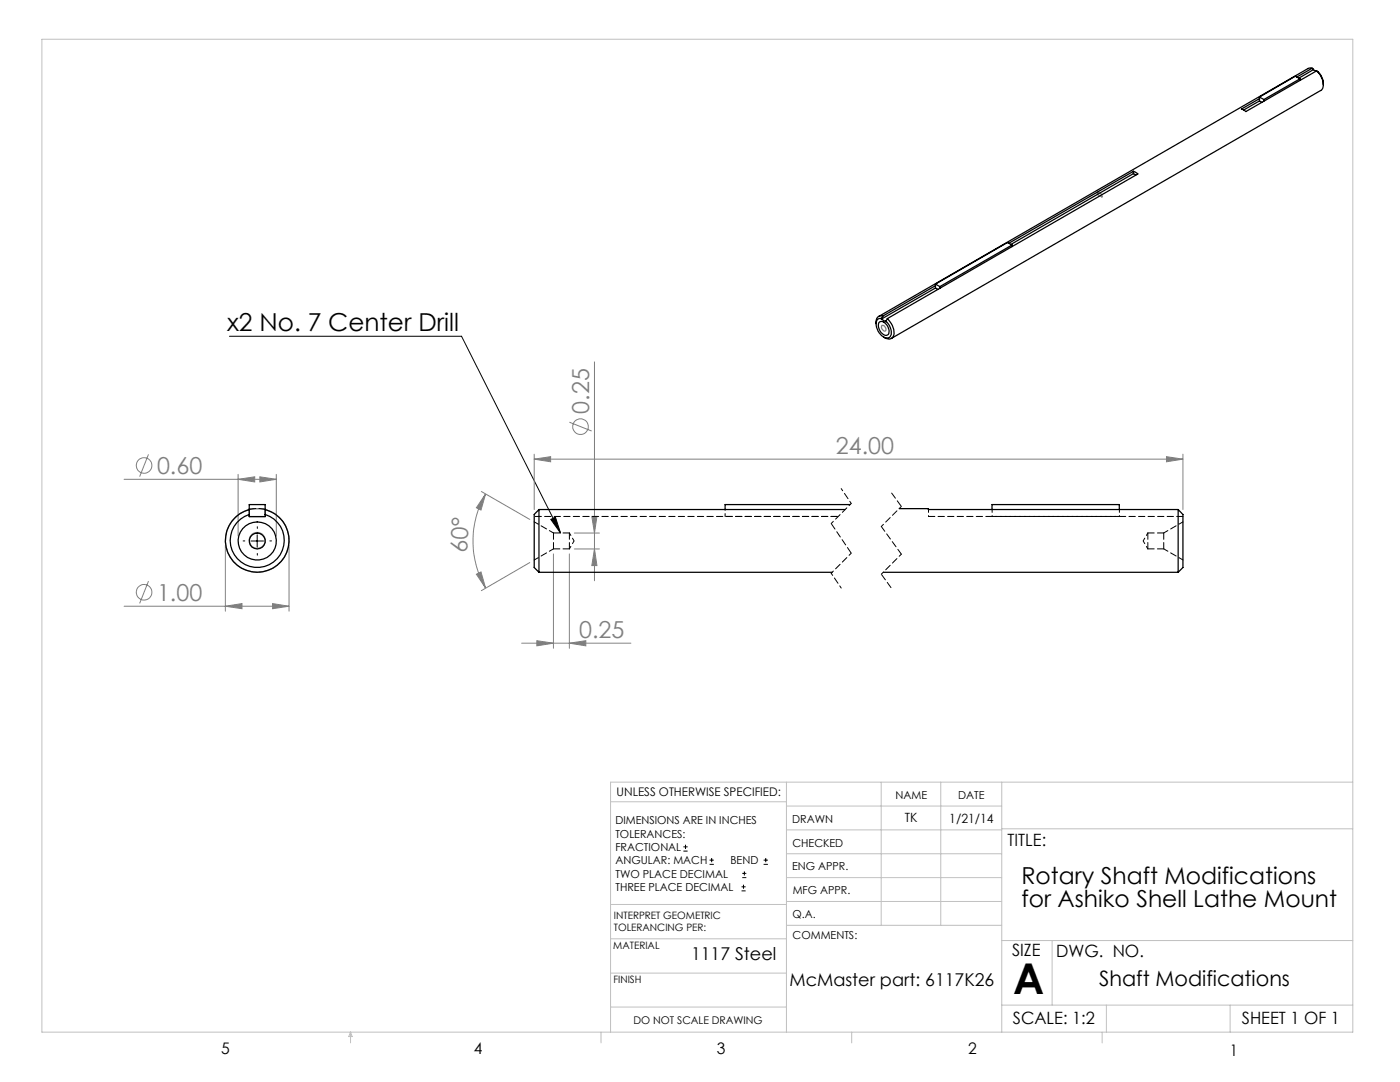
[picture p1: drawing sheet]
<svg xmlns="http://www.w3.org/2000/svg" width="279mm" height="216mm" viewBox="0 0 279 216" stroke-linecap="round" stroke-linejoin="round" font-family="sans-serif">
<g fill="none" stroke="#808080" stroke-width=".2">
<path d="M118.6 72.2v43.7M24.8 95.6h30.3M29.6 90.7l-1.7 4.4M47.5 95.6l3.3-.5v1.1zM47.5 94.7v12.3M51.9 95.1l3.2 .5-3.2 .6zM55.1 94.7v12.3M96.1 98.1l9.6 5.5M96.9 98.6l-.9 3.2-.9-.5zM96.9 98.6a18.8 18.8 0 0 0 0 18.7M106.6 91.6l3.3-.5v1zM106.6 90.6v11.1"/>
<path d="M106.6 91.6h129.5M113.6 84.2l4.5 1.8M232.8 91.1l3.3 .5-3.3 .5zM236.1 90.6v11.1M29.6 116l-1.7 4.4M45 108.8v13.2M57.7 108.8v13.2M95.1 114.6l.9-.5 .9 3.2zM105.7 112.3l-9.6 5.6M110.5 110.5v18.9M113.6 110.5v18.9M114.6 106.4h5"/>
<path d="M114.6 109.5h5M118.1 103h1l-.5 3.4zM118.6 109.5l.5 3.4h-1zM24.8 121h32.9M45 121l3.3-.6v1.1zM54.4 120.4l3.3 .6-3.3 .5zM104.1 128.3h21.8M107.1 127.8l3.4 .5-3.4 .6zM113.6 128.3l3.3-.5v1.1z"/>
<circle cx="28.8" cy="92.9" r="1.55"/>
<circle cx="115.8" cy="85.1" r="1.55"/>
<circle cx="28.8" cy="118.2" r="1.55"/>
</g>
<g fill="none" stroke="#000" stroke-width=".2">
<path d="M45.8 67.1h46.3l19.8 39.3M50.1 107.9h2.5M51.3 106.7v2.5M109.9 103.6l.9-.4 1.1 3.2zM136.4 169.8h.8M136.4 169h.8M136.8 168.6v.8M141.6 172.5h.9M141.6 171.6h.9M142 171.2v.8M148 177.8h.8M148 177h.8"/>
<path d="M148.1 175.1h.8M148.1 174.3h.8M148.4 176.5v.8M148.6 173.9v.8M152.4 172.5h.8M152.4 171.6h.8M152.8 171.2v.8"/>
</g>
<g fill="none" stroke="#808080" stroke-width=".25">
<path d="M219 38.3l.9 .5v.5l-.9-.5zM176 64.9a.72 .72 0 0 1 .7 .4 .72 .72 0 0 1-.1 .8 .82 .82 0 0 1-.6-1.2zM49.7 101.5h3.2v1.6h-3.2z"/>
<circle cx="51.3" cy="107.9" r="1.58"/>
<circle cx="51.3" cy="107.8" r="6.3"/>
</g>
<path d="M167.9 97.5l2 3M165.9 114.4l2 2.9" fill="none" stroke="#000" stroke-width=".2" stroke-dasharray="1.3 .6" stroke-dashoffset=".8"/>
<path d="M169.9 100.5l-4 4M169.9 110.4l-4 4M179.9 101.1l-4 4M179.9 110.6l-4 4" fill="none" stroke="#000" stroke-width=".2" stroke-dasharray="1.3 .6" stroke-dashoffset=".7"/>
<path d="M177.9 98.3l2 2.8M165.9 104.5l4 5.9M175.9 114.6l2 2.7" fill="none" stroke="#000" stroke-width=".2" stroke-dasharray="1.3 .6" stroke-dashoffset="-.1"/>
<path d="M175.9 105.1l4 5.5" fill="none" stroke="#000" stroke-width=".2" stroke-dasharray="1.3 .6" stroke-dashoffset=".1"/>
<g fill="none" stroke="#c0c0c0" stroke-width=".2">
<path d="M8.4 7.8h261.6v198.2h-261.6zM121.8 160h35.2M157 156.1v49.9M175.9 156.1v28.5M187.7 156.1v28.5M199.9 156.1v49.9M270 156.1h-148.2v49.9M157 170.4h42.9M157 165.6h42.9M157 160.8h42.9M157 175.1h42.9M157 179.9h42.9"/>
<path d="M199.9 165.4h70.1M121.8 194.2h35.2M121.8 187.3h35.2M121.8 180.5h35.2M157 184.6h42.9M199.9 187.7h70.1M210 187.7v12.9M70 206v2.1M70 206l.3 .8h-.7zM119.9 206v2.1M121.8 200.9h35.2M170 206v2.1"/>
<path d="M199.9 200.6h70.1M220 206v2.1M220.8 200.6v5.4M245.5 200.6v5.4"/>
</g>
<path d="M48.9 107.9h-.4M51.4 105.4v-.3M51.4 110.4v.4M53.9 107.9h.3" fill="none" stroke="#000" stroke-width=".2" stroke-dasharray="15.2 1.3 1.3 1.3"/>
<path d="M109.9 103.6l.9-.4 1.1 3.2z" fill="#000"/>
<g fill="#808080">
<path d="M106.6 91.6l3.3-.5v1zM232.8 91.1l3.3 .5-3.3 .5zM107.1 127.8l3.4 .5-3.4 .6zM113.6 128.3l3.3-.5v1.1zM45 121l3.3-.6v1.1zM54.4 120.4l3.3 .6-3.3 .5zM47.5 95.6l3.3-.5v1.1zM51.9 95.1l3.2 .5-3.2 .6z"/>
<path d="M96.9 98.6l-.9 3.2-.9-.5zM95.1 114.6l.9-.5 .9 3.2z"/>
<path d="M118.1 103h1l-.5 3.4zM118.6 109.5l.5 3.4h-1z"/>
</g>
<g fill="none" stroke="#000" stroke-width=".25">
<path d="M251.4 19.4l.8 .5M251.4 19.4v.7M252.2 19.9v.3M259.4 15.7l-7.2 4.2M259.4 15.7v.4M259.4 15.7l-.9-.5-7.1 4.2M261.9 13.6l-.8 .1-85.7 49.4M261.9 13.6l.2 .3M261.9 13.6l-3.1 1.8M262.1 13.9l-2.9 1.7M262.1 13.9l.5 .3M262.7 14.1a3.3 3.3 0 0 1 1.1 3.8l-85.9 49.6"/>
<path d="M262.7 14.1l-14.1 8.2-.8-.5 3.6-2.1M262.7 14.1a3.2 3.2 0 0 1 1.4 2.8M226.2 34.2l.9 .5-50 28.9M226.2 34.2l-24.9 14.3M226.2 34.6l-24.5 14.2M226.2 34.6l.5 .3M226.2 34.2v.4M251.4 20.1l.4 .3M251.4 20.1l-3.2 1.8M186.7 56.7l.9 .5M186.7 57.5l.5 .2M186.7 56.7v.8"/>
<path d="M186.7 57l-10.5 6.1M186.7 57.5l-10.8 6.2M187.6 57.2v.3M202 48.9l-14.4 8.3M202 48.9v.3M202 48.9l-1-.5-14.3 8.3M175.5 64.2a1.7 1.7 0 0 1 1.9 1.9 .76 .76 0 0 1-.5 .8 .76 .76 0 0 1-.9-.4 1.84 1.84 0 0 1-.5-2.3zM175.9 63.5a.99 .99 0 0 0-1 1.5 2.9 2.9 0 0 0 2.1 2.5 1.16 1.16 0 0 0 .8-1.8l-.3-.7-.7-.9M175.9 63.7l.9 .5v-.1M175.9 63.5v.2M176.2 63.1a1.12 1.12 0 0 0-1.2 .3 1.12 1.12 0 0 0-.2 1.2M176.2 63.1l-.3 .4"/>
<path d="M177.1 63.6l-.3 .5M177.1 63.6a3.7 3.7 0 0 1 1.2 3.5 1.15 1.15 0 0 1-1.9 .1M47 103.3l.8-.7 1.9-.9v1.4h3.2v-1.4a6.3 6.3 0 0 1 4.2 8.8 6.3 6.3 0 0 1-9.4 2.5 6.3 6.3 0 0 1-.7-9.7zM49.7 102.7a5.4 5.4 0 0 0-2.8 8.3 5.4 5.4 0 0 0 8.8 0 5.4 5.4 0 0 0-2.8-8.3M49.7 101.6v-.9h3.2v.9M107.6 101.7v12.5M107.6 101.7l-1 1v10.5l1 1M107.6 114.2h58.5M107.6 101.7h61.1M169.7 100.7h-25v1M176.3 114.2h58.8M179.5 101.5h5.8v.2h49.8"/>
<path d="M198 101.7v-1h25.4v1M235.1 101.7v12.5M235.1 101.7l1 1v10.5l-1 1"/>
<circle cx="51.3" cy="108" r="1.59"/>
<circle cx="51.3" cy="108" r="3.8"/>
</g>
<path d="M106.6 111.7l3.9-2.2M110.5 106.3l-3.9-2.2M223.4 103.1h-25.4M232.3 109.5l3.8 2.2M236.1 104.1l-3.8 2.2" fill="none" stroke="#000" stroke-width=".2" stroke-dasharray="1.3 .6" stroke-dashoffset=".3"/>
<path d="M113.6 109.5l1-1.6-1-1.6M144.7 103.1v-1.4M185.3 101.7v1.4M198 101.7v1.4M223.4 101.7v1.4M229.1 106.3l-1 1.6 1 1.6" fill="none" stroke="#000" stroke-width=".2" stroke-dasharray="1.3 .6" stroke-dashoffset=".7"/>
<path d="M52.9 101.7a6.3 6.3 0 0 0-3.1 0M110.5 106.3v3.2M110.5 109.5h3.1M113.6 106.3v3.2M113.6 106.3h-3.1M229.1 106.3v3.2M229.1 109.5h3.2M232.3 106.3v3.2M232.3 106.3h-3.2M236.1 103.1h-50.8" fill="none" stroke="#000" stroke-width=".2" stroke-dasharray="1.3 .6"/>
<path d="M167.3 103.1h-22.6M167.3 103.1h-60.7" fill="none" stroke="#000" stroke-width=".2" stroke-dasharray="1.3 .6" stroke-dashoffset="-.2"/>
<text font-size="8.5" x="202.2" y="198.3">A</text>
<text font-size="4.9" x="45.3" y="66">x2 No. 7 Center Drill</text>
<g font-size="4.7" fill="#808080">
<text x="117.6" y="82.5" transform="rotate(-90 117.6 82.5)">0.25</text>
<text x="31.3" y="94.6">0.60</text>
<text x="166.8" y="90.6">24.00</text>
<text x="93.2" y="110.4" transform="rotate(-87 93.2 110.4)">60°</text>
<text x="31.3" y="119.9">1.00</text>
<text x="115.6" y="127.3">0.25</text>
</g>
<g font-size="4.7">
<text x="203.8" y="176.5">Rotary Shaft Modifications</text>
<text x="203.8" y="181">for Ashiko Shell Lathe Mount</text>
</g>
<text font-size="4.2" x="219.4" y="196.7">Shaft Modifications</text>
<g font-size="3.5">
<text x="137.9" y="191.6">1117 Steel</text>
<text x="157.5" y="196.7">McMaster part: 6117K26</text>
</g>
<g font-size="3.4">
<text x="201.1" y="168.8">TITLE:</text>
<text x="202" y="190.8">SIZE</text>
<text x="210.8" y="190.9">DWG. NO.</text>
<text x="202.1" y="204.4">SCALE: 1:2</text>
<text x="247.8" y="204.4">SHEET 1 OF 1</text>
</g>
<g font-size="3.2">
<text x="44.2" y="210.4">5</text>
<text x="94.6" y="210.3">4</text>
<text x="143.1" y="210.4">3</text>
<text x="193.2" y="210.3">2</text>
<text x="245.4" y="210.6">1</text>
</g>
<g font-size="2.5">
<text x="180.6" y="164.1">TK</text>
<text x="189.5" y="164.2">1/21/14</text>
</g>
<text font-size="2.4" x="123.1" y="158.9">UNLESS OTHERWISE SPECIFIED:</text>
<g font-size="2.2">
<text x="178.7" y="159.4">NAME</text>
<text x="191.2" y="159.4">DATE</text>
<text x="122.8" y="164.5">DIMENSIONS ARE IN INCHES</text>
<text x="122.8" y="167.1">TOLERANCES:</text>
<text x="158.1" y="164.2">DRAWN</text>
<text x="122.8" y="169.8">FRACTIONAL</text>
<text x="122.8" y="172.5">ANGULAR: MACH</text>
<text x="145.8" y="172.5">BEND</text>
<text x="158.1" y="173.7">ENG APPR.</text>
<text x="158.2" y="169.1">CHECKED</text>
<text x="122.8" y="175.1">TWO PLACE DECIMAL</text>
<text x="122.8" y="177.8">THREE PLACE DECIMAL</text>
<text x="158.2" y="178.4">MFG APPR.</text>
<text x="158.2" y="183.2">Q.A.</text>
<text x="158.2" y="187.4">COMMENTS:</text>
</g>
<text font-size="2.1" x="126.4" y="204.3">DO NOT SCALE DRAWING</text>
<g font-size="2">
<text x="122.5" y="183.3">INTERPRET GEOMETRIC</text>
<text x="122.5" y="185.9">TOLERANCING PER:</text>
<text x="122.4" y="189.4">MATERIAL</text>
<text x="122.4" y="196.2">FINISH</text>
</g>
</svg>
